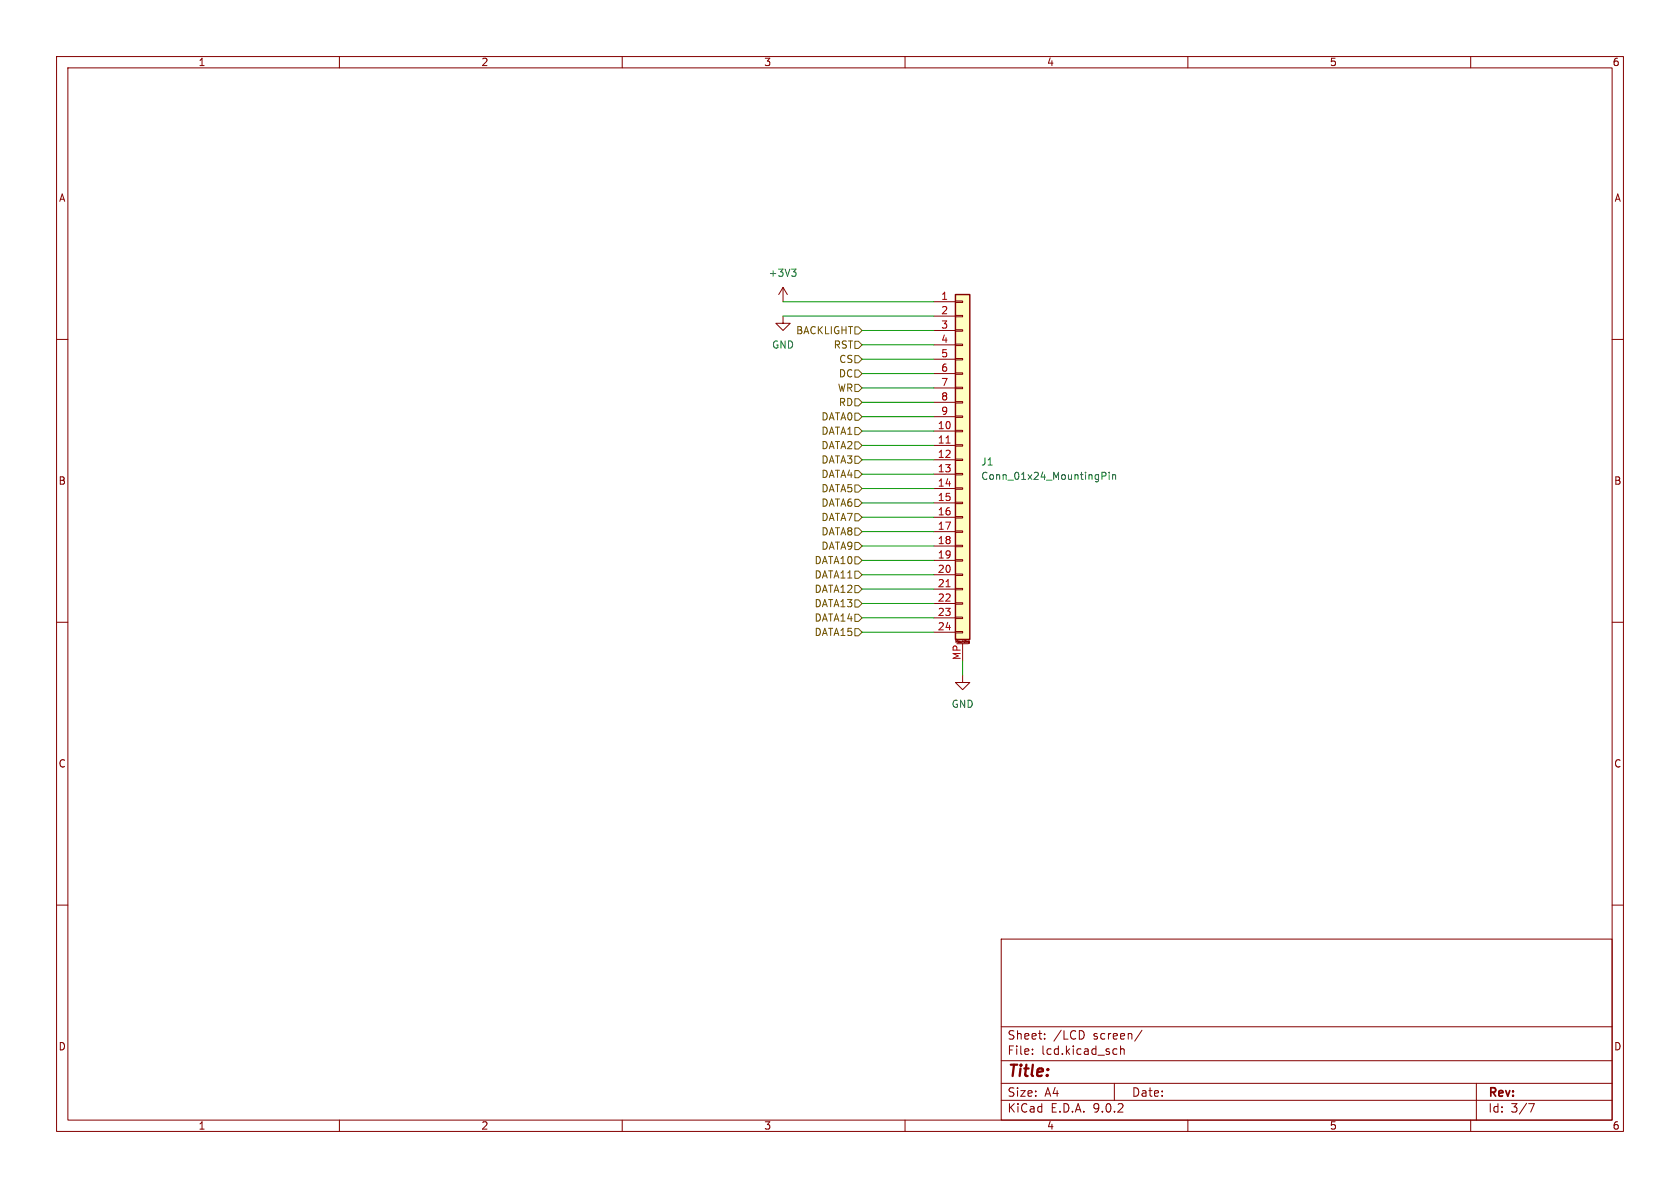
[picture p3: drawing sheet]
<svg xmlns="http://www.w3.org/2000/svg" width="297mm" height="210mm" viewBox="0 0 297 210" stroke-linecap="round" stroke-linejoin="round" font-family="sans-serif">
<g fill="none" stroke="#840000" stroke-width=".18">
<path d="M10 10h277v190h-277zM12 12h273v186h-273zM60 10v2M110 10v2M160 10v2M210 10v2M260 10v2M138.4 55.9v1.3h1.3l-1.3 1.2-1.2-1.2h1.2M10 60h2M285 60h2M10 110h2M170.2 119.4v1.3h1.2l-1.2 1.2-1.3-1.2h1.3"/>
<path d="M285 110h2M10 160h2M177 166h108v32h-108zM285 160h2M60 198v2M110 198v2M160 198v2M177 194.5h108M177 191.5h108M177 187.5h108M177 181.5h108M182.5 186.3v.1"/>
<path d="M182.5 185.5v.1M184.7 183.6v.1M184.7 182.8v.1M191.6 182.6v.7M197 191.5v3M197 185.4l.5 .1M197.5 186.3l-.5 .1M198.1 185.5l.2-.1 .4 .1v.9M198.1 184.9v1.5M201.9 182.1l-1.3 2M210 198v2M260 198v2"/>
<path d="M261 191.5v6.5M270.2 195.1h1l-.6 1.5"/>
</g>
<path d="M168.9 52.1h2.5v60.9h-2.5z" fill="#ffffc2"/>
<path d="M168.9 52.1h2.5v60.9h-2.5z" fill="none" stroke="#840000" stroke-width=".25"/>
<g fill="none" stroke="#840000" stroke-width=".18">
<path d="M138.4 50.8l-.7 1.3M138.4 50.8l.8 1.3M138.4 50.8v2.5M165.1 53.3h3.8M165.1 55.9h3.8M165.1 58.4h3.8M168.9 53.2h1.3v.3h-1.3zM168.9 55.8h1.3v.2h-1.3zM168.9 58.3h1.3v.2h-1.3zM165.1 61h3.8M165.1 63.5h3.8M165.1 66h3.8"/>
<path d="M165.1 68.6h3.8M165.1 71.1h3.8M165.1 73.7h3.8M165.1 76.2h3.8M165.1 78.7h3.8M168.9 60.8h1.3v.3h-1.3zM168.9 63.4h1.3v.2h-1.3zM168.9 65.9h1.3v.3h-1.3zM168.9 68.5h1.3v.2h-1.3zM168.9 71h1.3v.2h-1.3zM168.9 73.5h1.3v.3h-1.3zM168.9 76.1h1.3v.2h-1.3z"/>
<path d="M168.9 78.6h1.3v.3h-1.3zM165.1 81.3h3.8M165.1 83.8h3.8M165.1 86.4h3.8M165.1 88.9h3.8M165.1 91.4h3.8M165.1 94h3.8M165.1 96.5h3.8M165.1 99.1h3.8M168.9 81.2h1.3v.2h-1.3zM168.9 83.7h1.3v.2h-1.3zM168.9 86.2h1.3v.3h-1.3z"/>
<path d="M168.9 88.8h1.3v.2h-1.3zM168.9 91.3h1.3v.3h-1.3zM168.9 93.9h1.3v.2h-1.3zM168.9 96.4h1.3v.2h-1.3zM168.9 98.9h1.3v.3h-1.3zM165.1 101.6h3.8M165.1 104.1h3.8M165.1 106.7h3.8M165.1 109.2h3.8M165.1 111.8h3.8M168.9 101.5h1.3v.2h-1.3zM168.9 104h1.3v.3h-1.3z"/>
<path d="M168.9 106.6h1.3v.2h-1.3zM168.9 109.1h1.3v.2h-1.3zM168.9 111.6h1.3v.3h-1.3zM169 113.6v-.4l.1 .3 .1-.3v.4M169.2 113.8h2M170.2 113.8v3M170.5 113.2v.3M170.7 113.2h.1M171.2 113.7h.1M171.2 113.5v.1M171.2 113.4v.1M171.2 113.6h.2"/>
<path d="M171.2 113.3v.1M171.3 113.3h-.1M171.3 113.3h.1M171.4 113.7h-.1M171.4 113.3v.4"/>
</g>
<path d="M167.2 78.3h.8M167.2 103.7h.8" fill="none" stroke="#a90000" stroke-width=".18"/>
<path d="M139.9 47.6h.8l-.4 .5M140.5 48.1l.2 .2v.3l-.2 .2M194.8 84.2l.6-.1 .1-.2v-.3l-.7-.1v1.3M196.1 83.5v.1M196.1 83.9v.9M196.7 83.9v.9M196.7 84l.2-.1 .3 .1v.8" fill="none" stroke="#006464" stroke-width=".18"/>
<g fill="none" stroke="#725600" stroke-width=".18">
<path d="M151.1 57.8h.7l.6 .6-.6 .7h-.7zM151.1 70.5h.7l.6 .6-.6 .7h-.7zM151.1 65.4h.7l.6 .6-.6 .7h-.7zM151.1 67.9h.7l.6 .7-.6 .6h-.7zM151.1 78.1h.7l.6 .6-.6 .7h-.7zM151.1 75.6h.7l.6 .6-.6 .6h-.7zM151.1 73h.7l.6 .7-.6 .6h-.7zM151.1 60.3h.7l.6 .7-.6 .6h-.7zM151.1 62.9h.7l.6 .6-.6 .6h-.7zM151.1 95.9h.7l.6 .6-.6 .7h-.7zM151.1 90.8h.7l.6 .6-.6 .7h-.7zM151.1 93.3h.7l.6 .7-.6 .6h-.7z"/>
<path d="M151.1 98.4h.7l.6 .7-.6 .6h-.7zM151.1 80.6h.7l.6 .7-.6 .6h-.7zM151.1 88.3h.7l.6 .6-.6 .6h-.7zM151.1 83.2h.7l.6 .6-.6 .7h-.7zM151.1 85.7h.7l.6 .7-.6 .6h-.7zM151.1 108.6h.7l.6 .6-.6 .7h-.7zM151.1 103.5h.7l.6 .6-.6 .7h-.7zM151.1 106h.7l.6 .7-.6 .6h-.7zM151.1 111.1h.7l.6 .7-.6 .6h-.7zM151.1 101h.7l.6 .6-.6 .6h-.7z"/>
</g>
<g fill="none" stroke="#009600" stroke-width=".18">
<path d="M138.4 53.3h26.7M138.4 55.9h26.7M152.4 58.4h12.7M152.4 61h12.7M152.4 78.7h12.7M152.4 71.1h12.7M152.4 66h12.7M152.4 76.2h12.7M152.4 68.6h12.7M152.4 63.5h12.7M152.4 73.7h12.7M152.4 94h12.7"/>
<path d="M152.4 99.1h12.7M152.4 81.3h12.7M152.4 91.4h12.7M152.4 83.8h12.7M152.4 88.9h12.7M152.4 86.4h12.7M152.4 96.5h12.7M152.4 109.2h12.7M152.4 104.1h12.7M152.4 101.6h12.7M152.4 106.7h12.7M152.4 111.8h12.7"/>
<path d="M170.2 116.8v2.6"/>
</g>
<text font-size="2.8" fill="#840000" x="178" y="190.9">Title:</text>
<g font-size="2.1" fill="#840000">
<text x="178" y="184">Sheet:</text>
<text x="186.2" y="184">/LCD</text>
<text x="193.3" y="184">screen/</text>
<text x="178" y="186.7">File:</text>
<text x="184.1" y="186.7">lcd.kicad_sch</text>
<text x="178" y="196.9">KiCad</text>
<text x="178" y="194.1">Size:</text>
<text x="184.7" y="194.1">A4</text>
<text x="185.7" y="196.9">E.D.A.</text>
<text x="193.3" y="196.9">9.0.2</text>
<text x="200" y="194.1">Date:</text>
<text x="263" y="194.3">Rev:</text>
<text x="263" y="196.9">Id:</text>
<text x="267.1" y="196.9">3/7</text>
</g>
<g font-size="1.8" fill="#840000">
<text x="35" y="11.9">1</text>
<text x="85" y="11.9">2</text>
<text x="135" y="11.9">3</text>
<text x="185" y="11.9">4</text>
<text x="235" y="11.9">5</text>
<text x="285" y="11.9">6</text>
<text x="10.3" y="35.9">A</text>
<text x="285.3" y="35.9">A</text>
<text x="10.3" y="85.9">B</text>
<text x="285.3" y="85.9">B</text>
<text x="10.3" y="135.9">C</text>
<text x="285.3" y="135.9">C</text>
<text x="10.3" y="185.9">D</text>
<text x="285.3" y="185.9">D</text>
<text x="35" y="199.9">1</text>
<text x="85" y="199.9">2</text>
<text x="135" y="199.9">3</text>
<text x="185" y="199.9">4</text>
<text x="235" y="199.9">5</text>
<text x="285" y="199.9">6</text>
</g>
<g font-size="1.8" fill="#006464">
<text x="135.8" y="49.1">+3V3</text>
<text x="136.4" y="61.8">GND</text>
<text x="173.4" y="82.5">J1</text>
<text x="173.4" y="85">Conn_01x24_MountingPin</text>
<text x="168.1" y="125.3">GND</text>
</g>
<g font-size="1.8" fill="#a90000">
<text x="166.3" y="53.1">1</text>
<text x="166.3" y="55.6">2</text>
<text x="166.3" y="58.2">3</text>
<text x="166.3" y="60.7">4</text>
<text x="166.3" y="63.2">5</text>
<text x="166.3" y="65.8">6</text>
<text x="166.3" y="68.3">7</text>
<text x="166.3" y="70.9">8</text>
<text x="165.7" y="75.9">10</text>
<text x="166.3" y="73.4">9</text>
<text x="165.7" y="78.5">11</text>
<text x="165.7" y="81">12</text>
<text x="165.7" y="83.6">13</text>
<text x="165.7" y="86.1">14</text>
<text x="165.7" y="88.6">15</text>
<text x="165.7" y="91.2">16</text>
<text x="165.7" y="93.7">17</text>
<text x="165.7" y="96.3">18</text>
<text x="165.7" y="98.8">19</text>
<text x="165.7" y="101.3">20</text>
<text x="165.7" y="103.9">21</text>
<text x="165.7" y="106.4">22</text>
<text x="165.7" y="109">23</text>
<text x="165.7" y="111.5">24</text>
<text x="169.9" y="116.8" transform="rotate(-90 169.9 116.8)">MP</text>
</g>
<g font-size="1.8" fill="#725600">
<text x="140.6" y="59.3">BACKLIGHT</text>
<text x="147.3" y="61.8">RST</text>
<text x="148.3" y="64.4">CS</text>
<text x="148" y="69.4">WR</text>
<text x="148.2" y="72">RD</text>
<text x="148.2" y="66.9">DC</text>
<text x="145.1" y="77.1">DATA1</text>
<text x="145.1" y="74.5">DATA0</text>
<text x="145.1" y="82.1">DATA3</text>
<text x="145.1" y="79.6">DATA2</text>
<text x="145.1" y="89.8">DATA6</text>
<text x="145.1" y="84.7">DATA4</text>
<text x="145.1" y="87.2">DATA5</text>
<text x="145.1" y="92.3">DATA7</text>
<text x="145.1" y="94.8">DATA8</text>
<text x="143.9" y="99.9">DATA10</text>
<text x="145.1" y="97.4">DATA9</text>
<text x="143.9" y="105">DATA12</text>
<text x="143.9" y="107.5">DATA13</text>
<text x="143.9" y="102.5">DATA11</text>
<text x="143.9" y="110.1">DATA14</text>
<text x="143.9" y="112.6">DATA15</text>
</g>
<text font-size=".5" fill="#840000" x="168.7" y="113.8">Mounting</text>
</svg>
